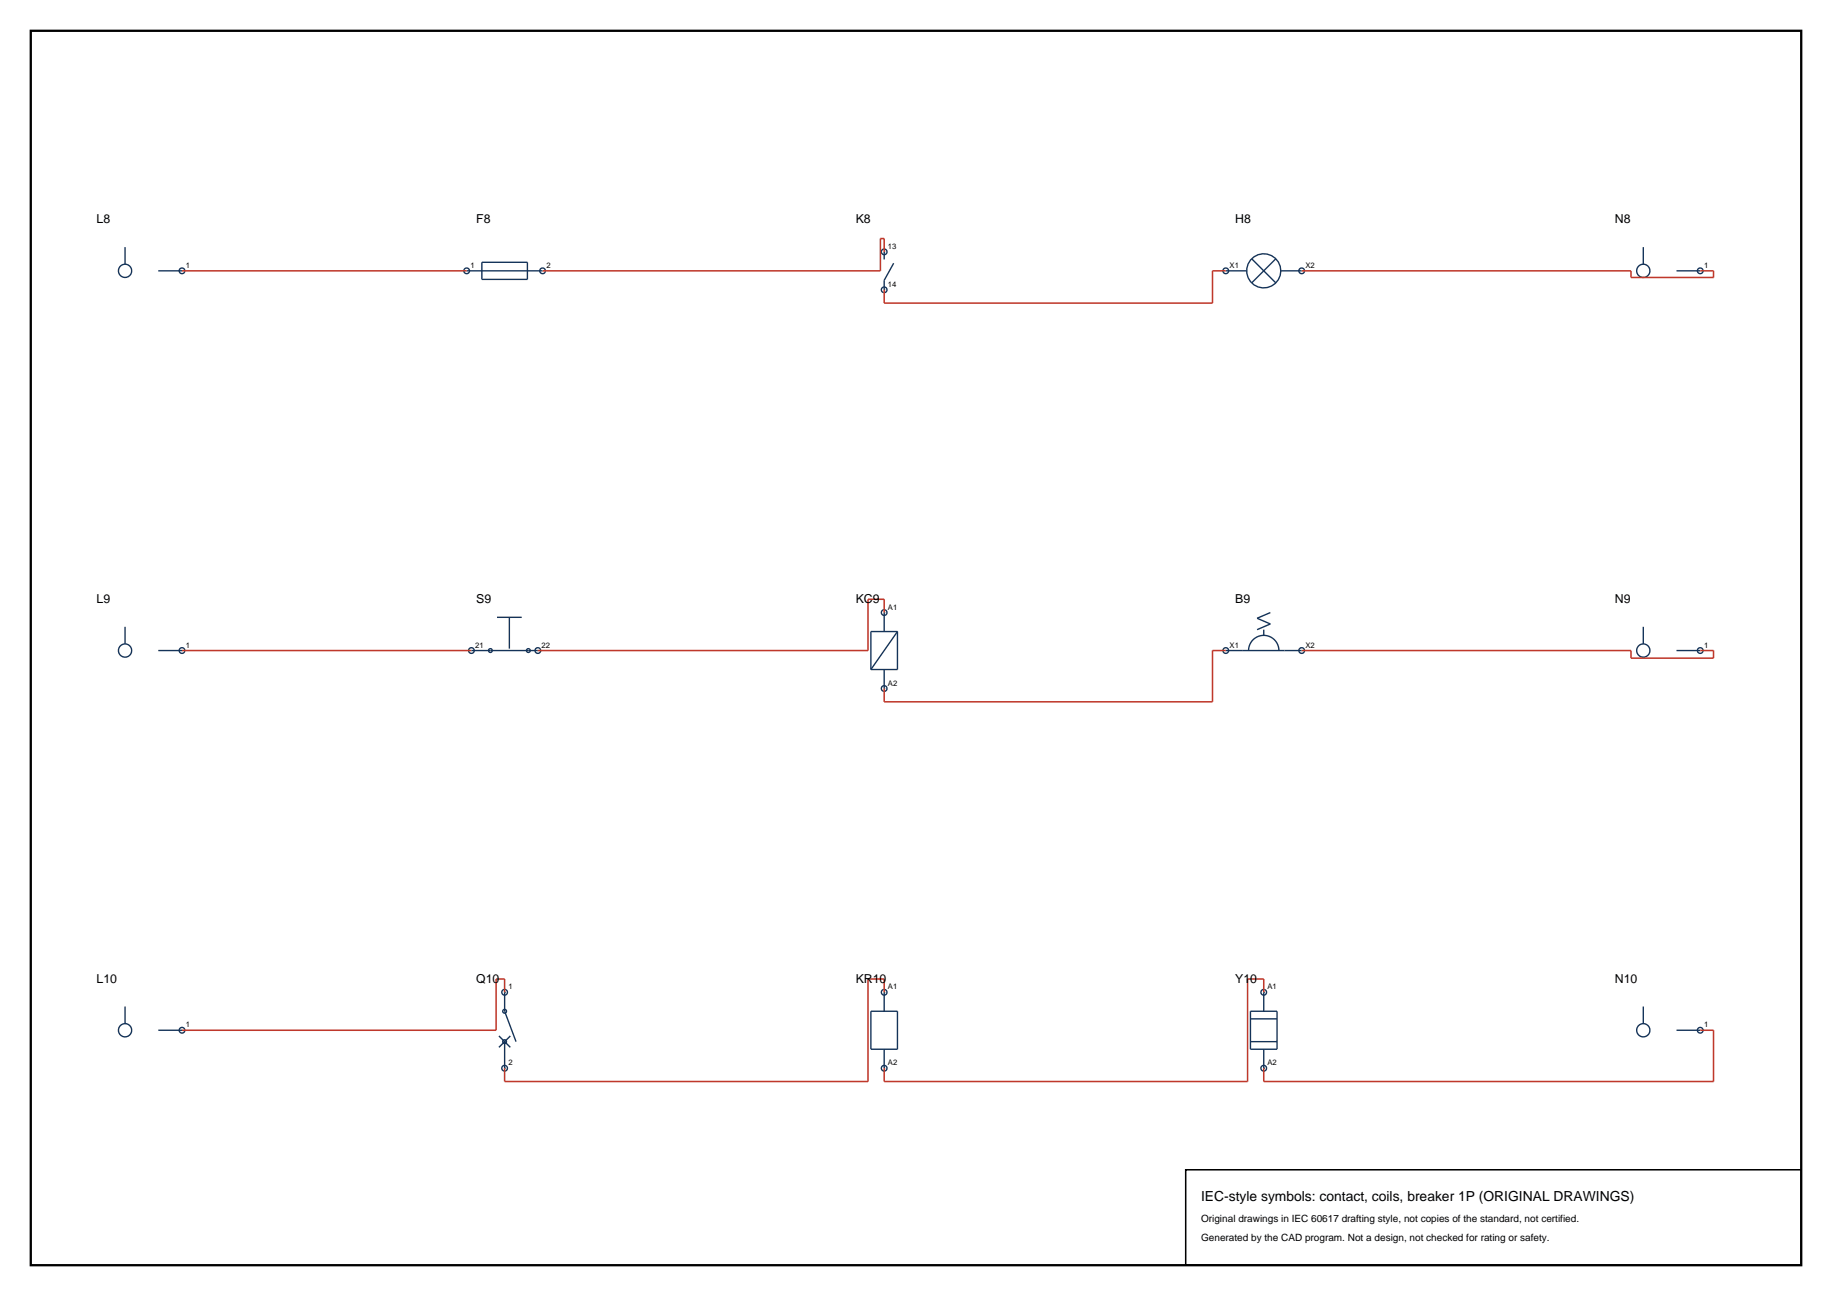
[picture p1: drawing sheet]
<svg xmlns="http://www.w3.org/2000/svg" width="420mm" height="297mm" viewBox="0 0 420 297" stroke-linecap="round" stroke-linejoin="round" font-family="sans-serif">
<path d="M7.1 7.1h405.8v282.8h-405.8z" fill="none" stroke="#000" stroke-width=".53"/>
<g fill="none" stroke="#143359" stroke-width=".32">
<path d="M28.7 56.6v3.9M202.7 57.7v1.8M287 59.3l5.5 5.5M292.5 59.3l-5.5 5.5M376.7 56.6v3.9M36.3 62.1h5.4M107 62.1h17.4M110.5 60.1h10.4v3.9h-10.4zM204.9 60.3l-2.2 3.9v2.2M281 62.1h4.8M293.6 62.1h4.8M384.4 62.1h5.4"/>
<path d="M28.7 143.6v4M36.3 149.1h5.4M108.1 149.1h15.2M113.9 141.5h5.7M116.8 141.5v7.1M202.7 140.4v4.3M202.7 153.4v4.4M205.8 144.7v8.7h-6.1M205.8 144.7h-6.1v8.7M205.8 144.7l-6.1 8.7M281 149.1h17.4M286.2 149.1a3.5 3.5 0 0 1 3.5-3.5 3.5 3.5 0 0 1 3.5 3.5"/>
<path d="M289.7 144.3v1.3M291.2 140.4l-3 1.3 3 1.3-3 1.3M376.7 143.6v4M384.4 149.1h5.4M28.7 230.7v3.9M36.3 236.1h5.4M114.4 237.4l2.6 2.6M115.7 227.4v4.4l2.6 6.9M115.7 238.7v6.1M117 237.4l-2.6 2.6M199.7 231.8h6.1v8.6h-6.1zM202.7 227.4v4.4"/>
<path d="M286.7 231.8h6.1v8.6h-6.1zM286.7 233.5h6.1M286.7 238.7h6.1M289.7 227.4v4.4M376.7 230.7v3.9M384.4 236.1h5.4M202.7 240.4v4.4M289.7 240.4v4.4"/>
<circle cx="202.7" cy="57.7" r=".65"/>
<circle cx="28.7" cy="62.1" r="1.52"/>
<circle cx="41.7" cy="62.1" r=".65"/>
<circle cx="107" cy="62.1" r=".65"/>
<circle cx="124.4" cy="62.1" r=".65"/>
<circle cx="202.7" cy="66.4" r=".65"/>
<circle cx="281" cy="62.1" r=".65"/>
<circle cx="289.7" cy="62.1" r="3.9"/>
<circle cx="298.4" cy="62.1" r=".65"/>
<circle cx="376.7" cy="62.1" r="1.52"/>
<circle cx="389.8" cy="62.1" r=".65"/>
<circle cx="28.7" cy="149.1" r="1.52"/>
<circle cx="41.7" cy="149.1" r=".65"/>
<circle cx="108.1" cy="149.1" r=".65"/>
<circle cx="112.4" cy="149.1" r=".43"/>
<circle cx="121.1" cy="149.1" r=".44"/>
<circle cx="123.3" cy="149.1" r=".65"/>
<circle cx="202.7" cy="157.8" r=".65"/>
<circle cx="202.7" cy="140.4" r=".65"/>
<circle cx="281" cy="149.1" r=".65"/>
<circle cx="298.4" cy="149.1" r=".65"/>
<circle cx="376.7" cy="149.1" r="1.52"/>
<circle cx="389.8" cy="149.1" r=".65"/>
<circle cx="28.7" cy="236.1" r="1.52"/>
<circle cx="41.7" cy="236.1" r=".65"/>
<circle cx="115.7" cy="238.7" r=".43"/>
<circle cx="115.7" cy="231.7" r=".43"/>
<circle cx="115.7" cy="227.4" r=".65"/>
<circle cx="202.7" cy="227.4" r=".65"/>
<circle cx="289.7" cy="227.4" r=".65"/>
<circle cx="376.7" cy="236.1" r="1.52"/>
<circle cx="389.8" cy="236.1" r=".65"/>
<circle cx="115.7" cy="244.8" r=".65"/>
<circle cx="202.7" cy="244.8" r=".65"/>
<circle cx="289.7" cy="244.8" r=".65"/>
</g>
<path d="M202.7 57.7v-3h-.9v7.4h-77.4M41.7 62.1h65.3M281 62.1h-3v7.4h-75.3v-3.1M298.4 62.1h75.5v1.5h18.9v-1.5h-3M41.7 149.1h66.4M202.7 140.4v-3.1h-3.7v11.8h-75.7M281 149.1h-3v11.7h-75.3v-3M298.4 149.1h75.5v1.7h18.9v-1.7h-3M115.7 227.4v-3h-2v11.7h-72M202.7 227.4v-3h-3.7v23.4h-83.3v-3M289.7 227.4v-3h-3.7v23.4h-83.3v-3M389.8 236.1h3v11.7h-103.1v-3" fill="none" stroke="#bf382b" stroke-width=".35"/>
<path d="M271.8 268.1h141.1v21.8h-141.1z" fill="none" stroke="#000" stroke-width=".35"/>
<text font-size="3.2" x="275.4" y="275.1">IEC-style symbols: contact, coils, breaker 1P (ORIGINAL DRAWINGS)</text>
<g font-size="2.8">
<text x="22.1" y="51.2">L8</text>
<text x="109.2" y="51.2">F8</text>
<text x="196.2" y="51.2">K8</text>
<text x="283.2" y="51.2">H8</text>
<text x="370.2" y="51.2">N8</text>
<text x="22.1" y="138.2">L9</text>
<text x="109.2" y="138.2">S9</text>
<text x="196.2" y="138.2">KC9</text>
<text x="283.2" y="138.2">B9</text>
<text x="370.2" y="138.2">N9</text>
<text x="22.1" y="225.2">L10</text>
<text x="109.2" y="225.2">Q10</text>
<text x="196.2" y="225.2">KR10</text>
<text x="283.2" y="225.2">Y10</text>
<text x="370.2" y="225.2">N10</text>
</g>
<g font-size="2.3">
<text x="275.4" y="280.1">Original drawings in IEC 60617 drafting style, not copies of the standard, not certified.</text>
<text x="275.4" y="284.3">Generated by the CAD program. Not a design, not checked for rating or safety.</text>
</g>
<g font-size="1.8">
<text x="203.6" y="57.1">13</text>
<text x="42.6" y="61.4">1</text>
<text x="107.9" y="61.4">1</text>
<text x="125.3" y="61.4">2</text>
<text x="203.6" y="65.8">14</text>
<text x="281.9" y="61.4">X1</text>
<text x="299.3" y="61.4">X2</text>
<text x="390.7" y="61.4">1</text>
<text x="203.6" y="139.7">A1</text>
<text x="42.6" y="148.4">1</text>
<text x="108.9" y="148.4">21</text>
<text x="124.2" y="148.4">22</text>
<text x="281.9" y="148.4">X1</text>
<text x="299.3" y="148.4">X2</text>
<text x="390.7" y="148.4">1</text>
<text x="203.6" y="157.1">A2</text>
<text x="116.6" y="226.7">1</text>
<text x="203.6" y="226.7">A1</text>
<text x="290.6" y="226.7">A1</text>
<text x="42.6" y="235.4">1</text>
<text x="390.7" y="235.4">1</text>
<text x="116.6" y="244.1">2</text>
<text x="203.6" y="244.1">A2</text>
<text x="290.6" y="244.1">A2</text>
</g>
</svg>
